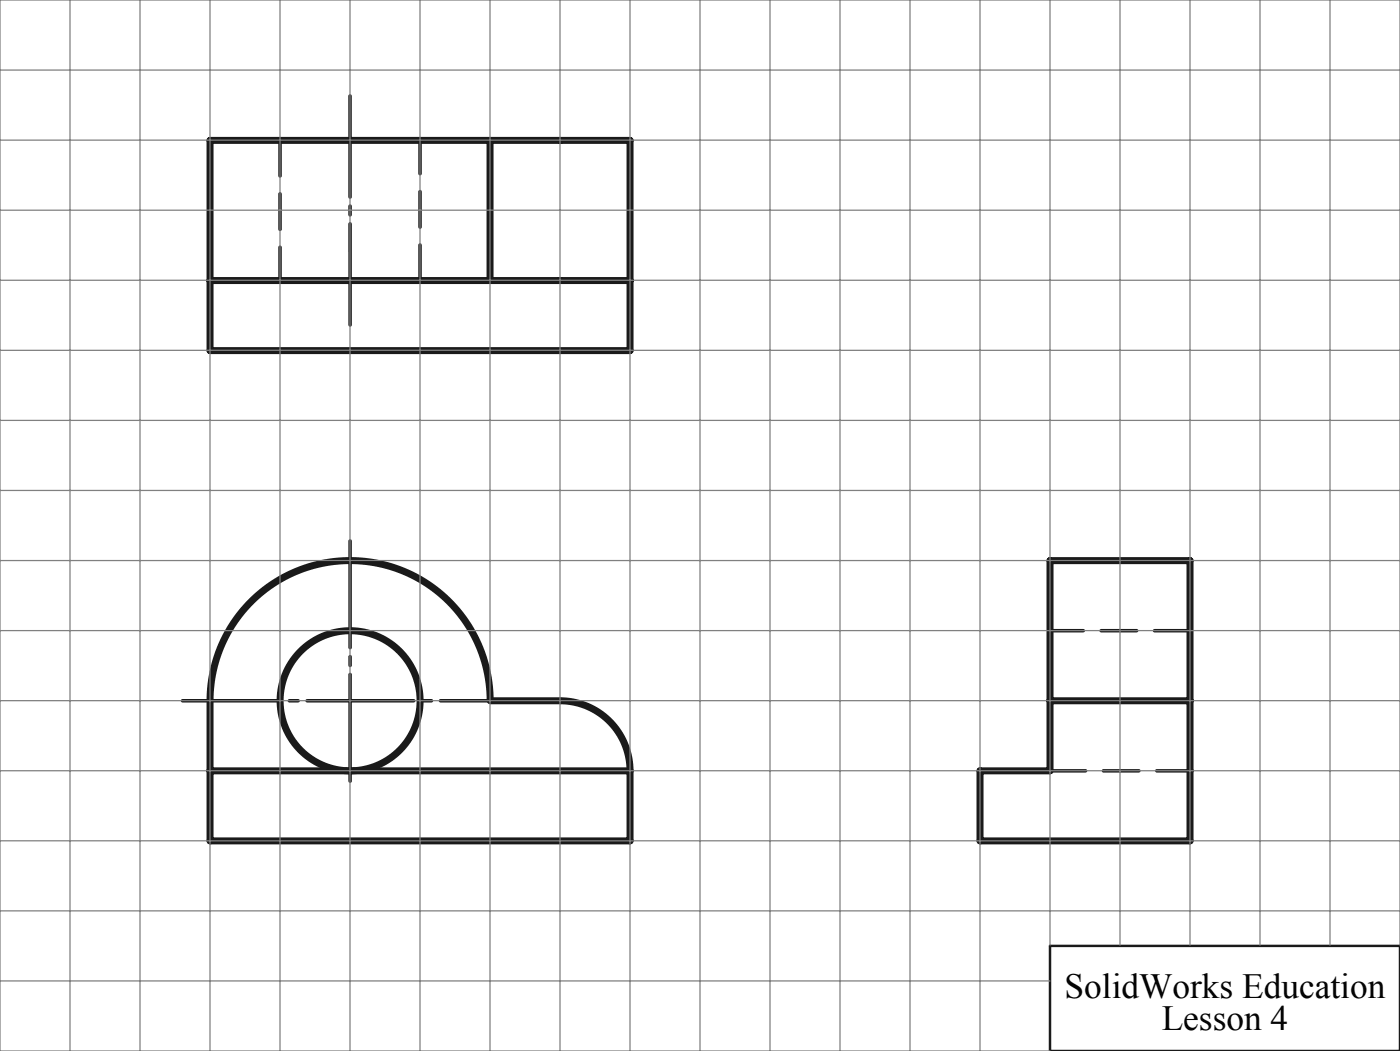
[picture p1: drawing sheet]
<svg xmlns="http://www.w3.org/2000/svg" width="200mm" height="150mm" viewBox="0 0 200 150" stroke-linecap="round" stroke-linejoin="round" font-family="sans-serif">
<g fill="none" stroke="#191924" stroke-width="1" stroke-linecap="butt">
<path d="M30 100a20 20 0 0 1 20-20 20 20 0 0 1 20 20M80 100a10 10 0 0 1 10 10"/>
<circle cx="50" cy="100" r="10"/>
</g>
<path d="M150 135h50v15h-50z" fill="none" stroke="#191924" stroke-width=".35"/>
<path d="M76.9 100h-50.8" fill="none" stroke="#191924" stroke-width=".5" stroke-dasharray="15.2 1.3 1.3 1.3" stroke-dashoffset="1.2"/>
<path d="M50 76v36.6" fill="none" stroke="#191924" stroke-width=".5" stroke-dasharray="15.2 1.3 1.3 1.3" stroke-dashoffset="-1.2"/>
<path d="M50 46.4v-32.7" fill="none" stroke="#191924" stroke-width=".5" stroke-dasharray="15.2 1.3 1.3 1.3" stroke-dashoffset=".8"/>
<path d="M40 20v20M60 40v-20M170 90h-20M150 110h20" fill="none" stroke="#191924" stroke-width=".5" stroke-dasharray="5.1 2.5"/>
<path d="M30 20h60v30h-60zM70 20v20M30 40h60M150 80h20v40h-30v-10h10zM30 100v20h60v-10h-60M70 100h10M150 100h20" fill="none" stroke="#191924" stroke-width="1"/>
<g fill="none" stroke="#808080" stroke-width=".18">
<path d="M0 10h200M10 0v150M20 0v150M30 0v150M40 0v150M50 0v150M60 0v150M70 0v150M80 0v150M90 0v150M100 0v150M110 0v150"/>
<path d="M120 0v150M130 0v150M140 0v150M150 0v134.9M160 0v134.9M170 0v134.9M180 0v134.9M190 0v134.9M0 30h200M0 20h200M0 50h200M0 40h200"/>
<path d="M0 70h200M0 60h200M0 90h200M0 80h200M0 110h200M0 100h200M0 130h200M0 120h200M200 134.9v-134.9h-200v150h150M0 140h150"/>
</g>
<g font-size="5">
<text x="152.1" y="142.4">SolidWorks Education</text>
<text x="166" y="147">Lesson 4</text>
</g>
</svg>
